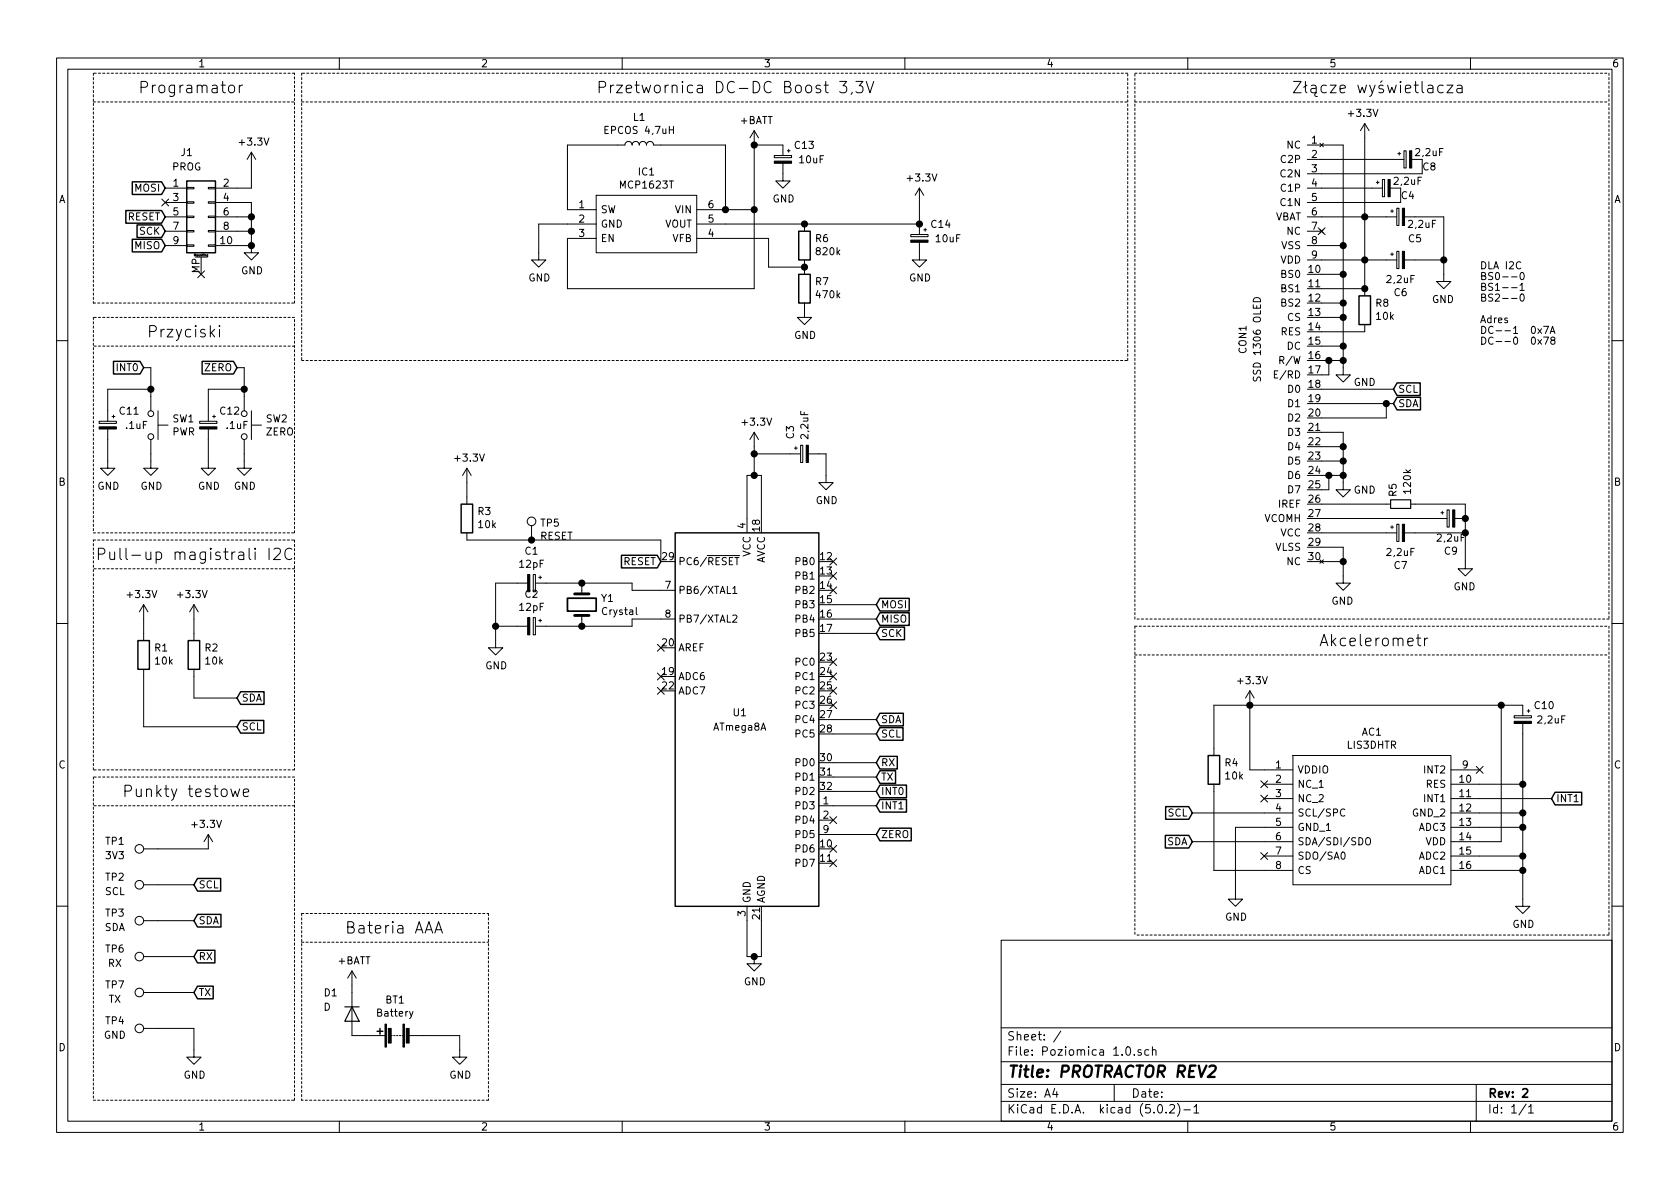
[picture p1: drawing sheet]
EESchema Schematic File Version 4
LIBS:Poziomica 1.0-cache
EELAYER 26 0
EELAYER END
$Descr A4 11693 8268
encoding utf-8
Sheet 1 1
Title "PROTRACTOR REV2"
Date ""
Rev "2"
Comp ""
Comment1 ""
Comment2 ""
Comment3 ""
Comment4 ""
$EndDescr
$Comp
L MCU_Microchip_ATmega:ATmega8A-AU U1
U 1 1
P 5200 5000
F 0 "U1" H 5150 5050 50  0000 C CNN
F 1 "ATmega8A" H 5150 4950 50  0000 C CNN
F 2 "Package_QFP:TQFP-32_7x7mm_P0.8mm" H 5200 5000 50  0001 C CIN
F 3 "http://ww1.microchip.com/downloads/en/DeviceDoc/Microchip%208bit%20mcu%20AVR%20ATmega8A%20data%20sheet%2040001974A.pdf" H 5200 5000 50  0001 C CNN
	1    5200 5000
	1    0    0    -1  
$EndComp
$Comp
L power:+3.3V #PWR07
U 1 1
P 5250 3100
F 0 "#PWR07" H 5250 2950 50  0001 C CNN
F 1 "+3.3V" H 5265 3273 50  0000 C CNN
F 2 "" H 5250 3100 50  0001 C CNN
F 3 "" H 5250 3100 50  0001 C CNN
	1    5250 3100
	1    0    0    -1  
$EndComp
$Comp
L power:GND #PWR08
U 1 1
P 5250 6650
F 0 "#PWR08" H 5250 6400 50  0001 C CNN
F 1 "GND" H 5255 6477 50  0000 C CNN
F 2 "" H 5250 6650 50  0001 C CNN
F 3 "" H 5250 6650 50  0001 C CNN
	1    5250 6650
	1    0    0    -1  
$EndComp
$Comp
L SamacSys_Parts:LIS3DHTR AC1
U 1 1
P 8800 5350
F 0 "AC1" H 9550 5615 50  0000 C CNN
F 1 "LIS3DHTR" H 9550 5524 50  0000 C CNN
F 2 "SSD1306:LIS3DH_BigPad" H 10150 5450 50  0001 L CNN
F 3 "https://componentsearchengine.com/Datasheets/1/LIS3DHTR.pdf" H 10150 5350 50  0001 L CNN
F 4 "Accelerometer 3-Axis 2g/16g 1.8V LGA16 STMicroelectronics LIS3DHTR Accelerometer IC, 3-axis, I2C, SPI 1.71  3.6 V, 16-Pin LGA" H 10150 5250 50  0001 L CNN "Description"
F 5 "1" H 10150 5150 50  0001 L CNN "Height"
F 6 "511-LIS3DHTR" H 10150 5050 50  0001 L CNN "Mouser Part Number"
F 7 "STMicroelectronics" H 10150 4950 50  0001 L CNN "Manufacturer_Name"
F 8 "LIS3DHTR" H 10150 4850 50  0001 L CNN "Manufacturer_Part_Number"
	1    8800 5350
	1    0    0    -1  
$EndComp
$Comp
L power:GND #PWR010
U 1 1
P 8600 6200
F 0 "#PWR010" H 8600 5950 50  0001 C CNN
F 1 "GND" H 8605 6027 50  0000 C CNN
F 2 "" H 8600 6200 50  0001 C CNN
F 3 "" H 8600 6200 50  0001 C CNN
	1    8600 6200
	1    0    0    -1  
$EndComp
$Comp
L power:GND #PWR017
U 1 1
P 10600 6250
F 0 "#PWR017" H 10600 6000 50  0001 C CNN
F 1 "GND" H 10605 6077 50  0000 C CNN
F 2 "" H 10600 6250 50  0001 C CNN
F 3 "" H 10600 6250 50  0001 C CNN
	1    10600 6250
	1    0    0    -1  
$EndComp
Wire Wire Line
	8800 5750 8600 5750
Wire Wire Line
	8600 5750 8600 6200
Text GLabel 8300 5650 0    50   Input ~ 0
SCL
Text GLabel 6100 5100 2    50   Input ~ 0
SCL
Text GLabel 8300 5850 0    50   Input ~ 0
SDA
Text GLabel 6100 5000 2    50   Input ~ 0
SDA
Wire Wire Line
	5800 5000 6100 5000
Wire Wire Line
	6100 5100 5800 5100
Wire Wire Line
	8800 5650 8300 5650
Wire Wire Line
	8800 5850 8300 5850
Wire Wire Line
	8700 4900 8700 5350
Wire Wire Line
	8700 5350 8800 5350
Wire Wire Line
	10300 5850 10450 5850
$Comp
L power:+3.3V #PWR011
U 1 1
P 8700 4900
F 0 "#PWR011" H 8700 4750 50  0001 C CNN
F 1 "+3.3V" H 8715 5073 50  0000 C CNN
F 2 "" H 8700 4900 50  0001 C CNN
F 3 "" H 8700 4900 50  0001 C CNN
	1    8700 4900
	1    0    0    -1  
$EndComp
Wire Wire Line
	10300 5450 10600 5450
Wire Wire Line
	10600 5450 10600 5650
Connection ~ 10600 5650
$Comp
L Device:R R4
U 1 1
P 8450 5350
F 0 "R4" H 8380 5304 50  0000 R CNN
F 1 "10k" H 8380 5395 50  0000 R CNN
F 2 "Resistor_SMD:R_0805_2012Metric_Pad1.15x1.40mm_HandSolder" V 8380 5350 50  0001 C CNN
F 3 "~" H 8450 5350 50  0001 C CNN
	1    8450 5350
	-1   0    0    1   
$EndComp
Wire Wire Line
	8800 6050 8450 6050
Wire Wire Line
	8450 6050 8450 5500
Wire Wire Line
	8450 5200 8450 4900
Wire Wire Line
	8450 4900 8700 4900
Connection ~ 8700 4900
Wire Wire Line
	10300 5650 10600 5650
Wire Wire Line
	10600 5650 10600 5750
Wire Wire Line
	10300 5750 10600 5750
Connection ~ 10600 5750
Wire Wire Line
	10600 5750 10600 5950
Wire Wire Line
	10300 5950 10600 5950
Connection ~ 10600 5950
Wire Wire Line
	10600 5950 10600 6050
Wire Wire Line
	10300 6050 10600 6050
Connection ~ 10600 6050
Wire Wire Line
	10600 6050 10600 6250
$Comp
L power:GND #PWR06
U 1 1
P 3450 4450
F 0 "#PWR06" H 3450 4200 50  0001 C CNN
F 1 "GND" H 3455 4277 50  0000 C CNN
F 2 "" H 3450 4450 50  0001 C CNN
F 3 "" H 3450 4450 50  0001 C CNN
	1    3450 4450
	1    0    0    -1  
$EndComp
Text GLabel 6100 5600 2    50   Input ~ 0
INT1
Text GLabel 10800 5550 2    50   Input ~ 0
INT1
Wire Wire Line
	10800 5550 10300 5550
$Comp
L Device:Crystal Y1
U 1 1
P 4050 4200
F 0 "Y1" V 4004 4331 50  0000 L CNN
F 1 "Crystal" V 4095 4331 50  0000 L CNN
F 2 "SSD1306:Crystal_HC49-U_Vertical" H 4050 4200 50  0001 C CNN
F 3 "~" H 4050 4200 50  0001 C CNN
	1    4050 4200
	0    1    1    0   
$EndComp
$Comp
L Device:CP_Small C1
U 1 1
P 3700 4050
F 0 "C1" V 3475 4050 50  0000 C CNN
F 1 "12pF" V 3566 4050 50  0000 C CNN
F 2 "Capacitor_SMD:C_0805_2012Metric_Pad1.15x1.40mm_HandSolder" H 3700 4050 50  0001 C CNN
F 3 "~" H 3700 4050 50  0001 C CNN
	1    3700 4050
	0    1    1    0   
$EndComp
$Comp
L Device:CP_Small C2
U 1 1
P 3700 4350
F 0 "C2" V 3475 4350 50  0000 C CNN
F 1 "12pF" V 3566 4350 50  0000 C CNN
F 2 "Capacitor_SMD:C_0805_2012Metric_Pad1.15x1.40mm_HandSolder" H 3700 4350 50  0001 C CNN
F 3 "~" H 3700 4350 50  0001 C CNN
	1    3700 4350
	0    1    1    0   
$EndComp
Wire Wire Line
	4600 4100 4400 4100
Wire Wire Line
	4400 4100 4400 4050
Wire Wire Line
	4400 4050 4050 4050
Connection ~ 4050 4050
Wire Wire Line
	4050 4050 3800 4050
Wire Wire Line
	4600 4300 4400 4300
Wire Wire Line
	4400 4300 4400 4350
Wire Wire Line
	4400 4350 4050 4350
Connection ~ 4050 4350
Wire Wire Line
	4050 4350 3800 4350
Wire Wire Line
	3600 4050 3450 4050
Wire Wire Line
	3450 4050 3450 4350
Wire Wire Line
	3600 4350 3450 4350
Connection ~ 3450 4350
Wire Wire Line
	3450 4350 3450 4450
Wire Wire Line
	4600 3900 4600 3750
Wire Wire Line
	4600 3750 3700 3750
$Comp
L Device:R R3
U 1 1
P 3250 3600
F 0 "R3" H 3180 3554 50  0000 R CNN
F 1 "10k" H 3180 3645 50  0000 R CNN
F 2 "Resistor_SMD:R_0805_2012Metric_Pad1.15x1.40mm_HandSolder" V 3180 3600 50  0001 C CNN
F 3 "~" H 3250 3600 50  0001 C CNN
	1    3250 3600
	-1   0    0    1   
$EndComp
$Comp
L power:+3.3V #PWR05
U 1 1
P 3250 3350
F 0 "#PWR05" H 3250 3200 50  0001 C CNN
F 1 "+3.3V" H 3265 3523 50  0000 C CNN
F 2 "" H 3250 3350 50  0001 C CNN
F 3 "" H 3250 3350 50  0001 C CNN
	1    3250 3350
	1    0    0    -1  
$EndComp
Wire Wire Line
	3250 3350 3250 3450
$Comp
L Connector:TestPoint TP5
U 1 1
P 3700 3750
F 0 "TP5" H 3758 3870 50  0000 L CNN
F 1 "RESET" H 3758 3779 50  0000 L CNN
F 2 "TestPoint:TestPoint_Pad_D2.0mm" H 3900 3750 50  0001 C CNN
F 3 "~" H 3900 3750 50  0001 C CNN
	1    3700 3750
	1    0    0    -1  
$EndComp
Connection ~ 3700 3750
Wire Wire Line
	3700 3750 3250 3750
Wire Wire Line
	5300 3600 5300 3300
Wire Wire Line
	5300 3300 5250 3300
Wire Wire Line
	5200 3300 5200 3600
Wire Wire Line
	5250 3300 5250 3150
Connection ~ 5250 3300
Wire Wire Line
	5250 3300 5200 3300
Wire Wire Line
	5300 6400 5300 6650
Wire Wire Line
	5300 6650 5250 6650
Wire Wire Line
	5200 6400 5200 6650
Wire Wire Line
	5200 6650 5250 6650
Connection ~ 5250 6650
NoConn ~ 4600 4500
NoConn ~ 4600 4700
NoConn ~ 4600 4800
NoConn ~ 5800 3900
NoConn ~ 5800 4000
NoConn ~ 5800 4100
NoConn ~ 5800 4600
NoConn ~ 5800 4700
NoConn ~ 5800 4800
NoConn ~ 5800 4900
NoConn ~ 5800 5700
NoConn ~ 5800 5900
NoConn ~ 5800 6000
NoConn ~ 10300 5350
NoConn ~ 8800 5450
NoConn ~ 8800 5550
NoConn ~ 8800 5950
$Comp
L power:GND #PWR013
U 1 1
P 9350 4000
F 0 "#PWR013" H 9350 3750 50  0001 C CNN
F 1 "GND" H 9355 3827 50  0000 C CNN
F 2 "" H 9350 4000 50  0001 C CNN
F 3 "" H 9350 4000 50  0001 C CNN
	1    9350 4000
	-1   0    0    -1  
$EndComp
$Comp
L power:+3.3V #PWR014
U 1 1
P 9500 950
F 0 "#PWR014" H 9500 800 50  0001 C CNN
F 1 "+3.3V" H 9515 1123 50  0000 C CNN
F 2 "" H 9500 950 50  0001 C CNN
F 3 "" H 9500 950 50  0001 C CNN
	1    9500 950 
	-1   0    0    -1  
$EndComp
Wire Wire Line
	9350 2550 9350 2500
Connection ~ 9350 1900
Wire Wire Line
	9350 1900 9350 1700
Wire Wire Line
	9500 1800 9500 2000
Wire Wire Line
	9500 1500 9500 1800
Connection ~ 9500 1800
$Comp
L Device:CP_Small C7
U 1 1
P 9750 3700
F 0 "C7" V 9975 3700 50  0000 C CNN
F 1 "2,2uF" V 9884 3700 50  0000 C CNN
F 2 "Capacitor_SMD:C_0805_2012Metric_Pad1.15x1.40mm_HandSolder" H 9750 3700 50  0001 C CNN
F 3 "~" H 9750 3700 50  0001 C CNN
	1    9750 3700
	0    -1   1    0   
$EndComp
$Comp
L Device:CP_Small C9
U 1 1
P 10100 3600
F 0 "C9" V 10325 3600 50  0000 C CNN
F 1 "2,2uF" V 10234 3600 50  0000 C CNN
F 2 "Capacitor_SMD:C_0805_2012Metric_Pad1.15x1.40mm_HandSolder" H 10100 3600 50  0001 C CNN
F 3 "~" H 10100 3600 50  0001 C CNN
	1    10100 3600
	0    -1   1    0   
$EndComp
$Comp
L Device:CP_Small C6
U 1 1
P 9750 1800
F 0 "C6" V 9975 1800 50  0000 C CNN
F 1 "2,2uF" V 9884 1800 50  0000 C CNN
F 2 "Capacitor_SMD:C_0805_2012Metric_Pad1.15x1.40mm_HandSolder" H 9750 1800 50  0001 C CNN
F 3 "~" H 9750 1800 50  0001 C CNN
	1    9750 1800
	0    -1   1    0   
$EndComp
$Comp
L Device:CP_Small C5
U 1 1
P 9750 1500
F 0 "C5" V 9900 1400 50  0000 C CNN
F 1 "2,2uF" V 9800 1350 50  0000 C CNN
F 2 "Capacitor_SMD:C_0805_2012Metric_Pad1.15x1.40mm_HandSolder" H 9750 1500 50  0001 C CNN
F 3 "~" H 9750 1500 50  0001 C CNN
	1    9750 1500
	0    -1   1    0   
$EndComp
Wire Wire Line
	9650 1800 9500 1800
Wire Wire Line
	9650 1500 9500 1500
Connection ~ 9500 1500
Wire Wire Line
	9850 1800 10050 1800
Wire Wire Line
	10050 1800 10050 1500
Wire Wire Line
	10050 1500 9850 1500
$Comp
L power:GND #PWR015
U 1 1
P 10050 1900
F 0 "#PWR015" H 10050 1650 50  0001 C CNN
F 1 "GND" H 10055 1727 50  0000 C CNN
F 2 "" H 10050 1900 50  0001 C CNN
F 3 "" H 10050 1900 50  0001 C CNN
	1    10050 1900
	-1   0    0    -1  
$EndComp
$Comp
L Device:CP_Small C4
U 1 1
P 9650 1300
F 0 "C4" V 9700 1150 50  0000 C CNN
F 1 "2,2uF" V 9600 1150 50  0000 C CNN
F 2 "Capacitor_SMD:C_0805_2012Metric_Pad1.15x1.40mm_HandSolder" H 9650 1300 50  0001 C CNN
F 3 "~" H 9650 1300 50  0001 C CNN
	1    9650 1300
	0    -1   1    0   
$EndComp
$Comp
L Device:CP_Small C8
U 1 1
P 9800 1100
F 0 "C8" V 9850 950 50  0000 C CNN
F 1 "2,2uF" V 9750 950 50  0000 C CNN
F 2 "Capacitor_SMD:C_0805_2012Metric_Pad1.15x1.40mm_HandSolder" H 9800 1100 50  0001 C CNN
F 3 "~" H 9800 1100 50  0001 C CNN
	1    9800 1100
	0    -1   1    0   
$EndComp
Wire Wire Line
	9900 1100 9900 1200
Text GLabel 9700 2700 2    50   Input ~ 0
SCL
Text GLabel 9700 2800 2    50   Input ~ 0
SDA
Wire Wire Line
	9700 2800 9650 2800
Wire Wire Line
	9650 2800 9650 2900
Connection ~ 9650 2800
$Comp
L Device:R_Small R5
U 1 1
P 9750 3500
F 0 "R5" H 9900 3450 50  0000 R CNN
F 1 "120k" H 10000 3550 50  0000 R CNN
F 2 "Resistor_SMD:R_1206_3216Metric_Pad1.42x1.75mm_HandSolder" H 9750 3500 50  0001 C CNN
F 3 "~" H 9750 3500 50  0001 C CNN
	1    9750 3500
	0    1    -1   0   
$EndComp
$Comp
L power:GND #PWR016
U 1 1
P 10200 3900
F 0 "#PWR016" H 10200 3650 50  0001 C CNN
F 1 "GND" H 10205 3727 50  0000 C CNN
F 2 "" H 10200 3900 50  0001 C CNN
F 3 "" H 10200 3900 50  0001 C CNN
	1    10200 3900
	-1   0    0    -1  
$EndComp
Wire Wire Line
	9850 3700 10200 3700
Wire Wire Line
	10200 3700 10200 3600
Text Notes 10300 2100 0    50   ~ 0
DLA I2C\nBS0--0\nBS1--1\nBS2--0
Wire Wire Line
	9200 3700 9650 3700
Wire Wire Line
	9200 3600 10000 3600
Wire Wire Line
	9200 3500 9650 3500
Wire Wire Line
	9200 2900 9650 2900
Wire Wire Line
	9200 2800 9650 2800
Wire Wire Line
	9200 2700 9700 2700
Wire Wire Line
	9200 2000 9500 2000
Wire Wire Line
	9200 1900 9350 1900
Wire Wire Line
	9200 1800 9500 1800
Wire Wire Line
	9200 1700 9350 1700
Wire Wire Line
	9200 1500 9500 1500
Wire Wire Line
	9200 1200 9900 1200
Wire Wire Line
	9200 1100 9700 1100
Wire Wire Line
	9850 3500 10200 3500
Wire Wire Line
	10200 3500 10200 3600
Connection ~ 10200 3600
Wire Wire Line
	10200 3700 10200 3900
Connection ~ 10200 3700
Wire Wire Line
	9200 3800 9350 3800
Wire Wire Line
	9500 1500 9500 950 
Wire Wire Line
	9200 1300 9550 1300
Wire Wire Line
	9750 1400 9750 1300
Wire Wire Line
	9200 1400 9750 1400
Wire Wire Line
	10050 1900 10050 1800
Connection ~ 10050 1800
NoConn ~ 9200 1600
Wire Wire Line
	8700 4900 10450 4900
Wire Wire Line
	10450 4900 10450 5850
$Comp
L Device:CP_Small C10
U 1 1
P 10600 5000
F 0 "C10" H 10450 5100 50  0000 C CNN
F 1 "2,2uF" H 10400 5000 50  0000 C CNN
F 2 "Capacitor_SMD:C_0805_2012Metric_Pad1.15x1.40mm_HandSolder" H 10600 5000 50  0001 C CNN
F 3 "~" H 10600 5000 50  0001 C CNN
	1    10600 5000
	-1   0    0    -1  
$EndComp
Wire Wire Line
	10450 4900 10600 4900
Connection ~ 10450 4900
Wire Wire Line
	10600 5100 10600 5450
Connection ~ 10600 5450
$Comp
L Device:CP_Small C3
U 1 1
P 5600 3150
F 0 "C3" H 5450 3250 50  0000 C CNN
F 1 "2,2uF" H 5400 3150 50  0000 C CNN
F 2 "Capacitor_SMD:C_0805_2012Metric_Pad1.15x1.40mm_HandSolder" H 5600 3150 50  0001 C CNN
F 3 "~" H 5600 3150 50  0001 C CNN
	1    5600 3150
	0    -1   1    0   
$EndComp
$Comp
L power:GND #PWR09
U 1 1
P 5750 3300
F 0 "#PWR09" H 5750 3050 50  0001 C CNN
F 1 "GND" H 5755 3127 50  0000 C CNN
F 2 "" H 5750 3300 50  0001 C CNN
F 3 "" H 5750 3300 50  0001 C CNN
	1    5750 3300
	1    0    0    -1  
$EndComp
Wire Wire Line
	5500 3150 5250 3150
Connection ~ 5250 3150
Wire Wire Line
	5250 3150 5250 3100
Text GLabel 1650 5050 2    50   Input ~ 0
SCL
Text GLabel 1650 4850 2    50   Input ~ 0
SDA
$Comp
L Device:R R2
U 1 1
P 1350 4550
F 0 "R2" H 1280 4504 50  0000 R CNN
F 1 "10k" H 1280 4595 50  0000 R CNN
F 2 "Resistor_SMD:R_0805_2012Metric_Pad1.15x1.40mm_HandSolder" V 1280 4550 50  0001 C CNN
F 3 "~" H 1350 4550 50  0001 C CNN
	1    1350 4550
	-1   0    0    1   
$EndComp
$Comp
L Device:R R1
U 1 1
P 1000 4550
F 0 "R1" H 930 4504 50  0000 R CNN
F 1 "10k" H 930 4595 50  0000 R CNN
F 2 "Resistor_SMD:R_0805_2012Metric_Pad1.15x1.40mm_HandSolder" V 930 4550 50  0001 C CNN
F 3 "~" H 1000 4550 50  0001 C CNN
	1    1000 4550
	-1   0    0    1   
$EndComp
$Comp
L power:+3.3V #PWR02
U 1 1
P 1350 4300
F 0 "#PWR02" H 1350 4150 50  0001 C CNN
F 1 "+3.3V" H 1365 4473 50  0000 C CNN
F 2 "" H 1350 4300 50  0001 C CNN
F 3 "" H 1350 4300 50  0001 C CNN
	1    1350 4300
	-1   0    0    -1  
$EndComp
$Comp
L power:+3.3V #PWR01
U 1 1
P 1000 4300
F 0 "#PWR01" H 1000 4150 50  0001 C CNN
F 1 "+3.3V" H 1015 4473 50  0000 C CNN
F 2 "" H 1000 4300 50  0001 C CNN
F 3 "" H 1000 4300 50  0001 C CNN
	1    1000 4300
	-1   0    0    -1  
$EndComp
Wire Wire Line
	1350 4700 1350 4850
Wire Wire Line
	1350 4850 1650 4850
Wire Wire Line
	1350 4300 1350 4400
Wire Wire Line
	1000 4300 1000 4400
Wire Wire Line
	1000 4700 1000 5050
Wire Wire Line
	1000 5050 1650 5050
$Comp
L Connector:TestPoint TP1
U 1 1
P 1100 5900
F 0 "TP1" V 1150 6200 50  0000 C CNN
F 1 "3V3" V 1050 6200 50  0000 C CNN
F 2 "TestPoint:TestPoint_Pad_D2.0mm" H 1300 5900 50  0001 C CNN
F 3 "~" H 1300 5900 50  0001 C CNN
	1    1100 5900
	0    -1   -1   0   
$EndComp
$Comp
L Connector:TestPoint TP2
U 1 1
P 1100 6150
F 0 "TP2" V 1150 6450 50  0000 C CNN
F 1 "SCL" V 1050 6450 50  0000 C CNN
F 2 "TestPoint:TestPoint_Pad_D2.0mm" H 1300 6150 50  0001 C CNN
F 3 "~" H 1300 6150 50  0001 C CNN
	1    1100 6150
	0    -1   -1   0   
$EndComp
$Comp
L Connector:TestPoint TP3
U 1 1
P 1100 6400
F 0 "TP3" V 1150 6700 50  0000 C CNN
F 1 "SDA" V 1050 6700 50  0000 C CNN
F 2 "TestPoint:TestPoint_Pad_D2.0mm" H 1300 6400 50  0001 C CNN
F 3 "~" H 1300 6400 50  0001 C CNN
	1    1100 6400
	0    -1   -1   0   
$EndComp
$Comp
L Connector:TestPoint TP4
U 1 1
P 1100 7150
F 0 "TP4" V 1150 7450 50  0000 C CNN
F 1 "GND" V 1050 7450 50  0000 C CNN
F 2 "TestPoint:TestPoint_Pad_D2.0mm" H 1300 7150 50  0001 C CNN
F 3 "~" H 1300 7150 50  0001 C CNN
	1    1100 7150
	0    -1   -1   0   
$EndComp
$Comp
L power:+3.3V #PWR03
U 1 1
P 1450 5900
F 0 "#PWR03" H 1450 5750 50  0001 C CNN
F 1 "+3.3V" H 1465 6073 50  0000 C CNN
F 2 "" H 1450 5900 50  0001 C CNN
F 3 "" H 1450 5900 50  0001 C CNN
	1    1450 5900
	-1   0    0    -1  
$EndComp
$Comp
L power:GND #PWR04
U 1 1
P 1350 7300
F 0 "#PWR04" H 1350 7050 50  0001 C CNN
F 1 "GND" H 1355 7127 50  0000 C CNN
F 2 "" H 1350 7300 50  0001 C CNN
F 3 "" H 1350 7300 50  0001 C CNN
	1    1350 7300
	1    0    0    -1  
$EndComp
Text GLabel 1350 6150 2    50   Input ~ 0
SCL
Text GLabel 1350 6400 2    50   Input ~ 0
SDA
Wire Wire Line
	1100 6150 1350 6150
Wire Wire Line
	1100 6400 1350 6400
Wire Wire Line
	1100 7150 1350 7150
Wire Wire Line
	1350 7150 1350 7300
$Comp
L power:GND #PWR012
U 1 1
P 9350 2550
F 0 "#PWR012" H 9350 2300 50  0001 C CNN
F 1 "GND" H 9200 2450 50  0000 C CNN
F 2 "" H 9350 2550 50  0001 C CNN
F 3 "" H 9350 2550 50  0001 C CNN
	1    9350 2550
	-1   0    0    -1  
$EndComp
Wire Notes Line
	7900 4550 11200 4550
Wire Notes Line
	11200 6500 7900 6500
Wire Notes Line
	11200 4300 7900 4300
Wire Notes Line
	7900 4300 7900 500 
Wire Notes Line
	7900 500  11200 500 
Wire Notes Line
	7900 4350 11200 4350
Wire Notes Line
	11200 4350 11200 6500
Wire Notes Line
	7900 4350 7900 6500
Wire Notes Line
	7900 700  11200 700 
Wire Notes Line
	11200 500  11200 4300
Text Notes 10200 650  2    79   ~ 0
Złącze wyświetlacza
Text Notes 9950 4500 2    79   ~ 0
Akcelerometr
Wire Notes Line
	2050 5400 650  5400
Wire Notes Line
	650  7650 2050 7650
Wire Notes Line
	2050 5350 650  5350
Wire Notes Line
	650  5350 650  3750
Wire Notes Line
	650  3750 2050 3750
Wire Notes Line
	2050 3750 2050 5350
Wire Notes Line
	2050 5600 650  5600
Wire Notes Line
	2050 3950 650  3950
Text Notes 1750 5550 2    79   ~ 0
Punkty testowe
Text Notes 2050 3900 2    79   ~ 0
Pull-up magistrali I2C
Text GLabel 6100 5500 2    50   Input ~ 0
INT0
Wire Wire Line
	5800 5500 6100 5500
Wire Wire Line
	5800 5600 6100 5600
$Comp
L Switch:SW_Push SW1
U 1 1
P 1050 2950
F 0 "SW1" V 1004 3098 50  0000 L CNN
F 1 "PWR" V 1095 3098 50  0000 L CNN
F 2 "SSD1306:7914J1000E" H 1050 3150 50  0001 C CNN
F 3 "" H 1050 3150 50  0001 C CNN
	1    1050 2950
	0    1    1    0   
$EndComp
Text GLabel 1000 2550 0    50   Input ~ 0
INT0
$Comp
L power:GND #PWR0101
U 1 1
P 1050 3200
F 0 "#PWR0101" H 1050 2950 50  0001 C CNN
F 1 "GND" H 1055 3027 50  0000 C CNN
F 2 "" H 1050 3200 50  0001 C CNN
F 3 "" H 1050 3200 50  0001 C CNN
	1    1050 3200
	1    0    0    -1  
$EndComp
Wire Wire Line
	1000 2550 1050 2550
Wire Wire Line
	1050 3150 1050 3200
Wire Notes Line
	2050 3700 2050 2200
Wire Notes Line
	2050 2200 650  2200
Wire Notes Line
	650  2200 650  3700
Wire Notes Line
	650  3700 2050 3700
Wire Notes Line
	2050 2400 650  2400
Text Notes 1550 2350 2    79   ~ 0
Przyciski
Wire Wire Line
	9350 3800 9350 3900
Wire Wire Line
	5750 3150 5750 3300
Wire Wire Line
	5750 3150 5700 3150
Text Notes 1700 650  2    79   ~ 0
Programator
Text GLabel 6100 4300 2    50   Input ~ 0
MISO
Text GLabel 6100 4200 2    50   Input ~ 0
MOSI
Text GLabel 6100 4400 2    50   Input ~ 0
SCK
Text GLabel 4600 3900 0    50   Input ~ 0
RESET
$Comp
L Connector_Generic_MountingPin:Conn_02x05_Odd_Even_MountingPin J1
U 1 1
P 1350 1500
F 0 "J1" H 1300 1950 50  0000 C CNN
F 1 "PROG" H 1300 1850 50  0000 C CNN
F 2 "SSD1306:PROG" H 1350 1500 50  0001 C CNN
F 3 "~" H 1350 1500 50  0001 C CNN
	1    1350 1500
	1    0    0    -1  
$EndComp
Text GLabel 1150 1300 0    50   Input ~ 0
MOSI
Text GLabel 1150 1500 0    50   Input ~ 0
RESET
Text GLabel 1150 1600 0    50   Input ~ 0
SCK
Text GLabel 1150 1700 0    50   Input ~ 0
MISO
$Comp
L power:GND #PWR0102
U 1 1
P 1750 1700
F 0 "#PWR0102" H 1750 1450 50  0001 C CNN
F 1 "GND" H 1755 1527 50  0000 C CNN
F 2 "" H 1750 1700 50  0001 C CNN
F 3 "" H 1750 1700 50  0001 C CNN
	1    1750 1700
	1    0    0    -1  
$EndComp
Wire Wire Line
	1650 1400 1750 1400
Wire Wire Line
	1750 1400 1750 1500
Wire Wire Line
	1650 1700 1750 1700
Connection ~ 1750 1700
Wire Wire Line
	1650 1600 1750 1600
Connection ~ 1750 1600
Wire Wire Line
	1750 1600 1750 1700
Wire Wire Line
	1650 1500 1750 1500
Connection ~ 1750 1500
Wire Wire Line
	1750 1500 1750 1600
$Comp
L power:+3.3V #PWR0103
U 1 1
P 1750 1150
F 0 "#PWR0103" H 1750 1000 50  0001 C CNN
F 1 "+3.3V" H 1765 1323 50  0000 C CNN
F 2 "" H 1750 1150 50  0001 C CNN
F 3 "" H 1750 1150 50  0001 C CNN
	1    1750 1150
	1    0    0    -1  
$EndComp
Wire Wire Line
	1650 1300 1750 1300
Wire Wire Line
	1750 1300 1750 1150
NoConn ~ 1150 1400
NoConn ~ 1400 1900
Wire Notes Line
	2050 2100 2050 500 
Wire Notes Line
	2050 500  650  500 
Wire Notes Line
	650  500  650  2100
Wire Notes Line
	650  2100 2050 2100
Wire Notes Line
	650  700  2050 700 
$Comp
L power:GND #PWR0105
U 1 1
P 3200 7300
F 0 "#PWR0105" H 3200 7050 50  0001 C CNN
F 1 "GND" H 3205 7127 50  0000 C CNN
F 2 "" H 3200 7300 50  0001 C CNN
F 3 "" H 3200 7300 50  0001 C CNN
	1    3200 7300
	1    0    0    -1  
$EndComp
Wire Wire Line
	3200 7200 3200 7300
Wire Notes Line
	2100 6350 3400 6350
Wire Notes Line
	3400 7650 2100 7650
Wire Notes Line
	2100 6550 3400 6550
Text Notes 2400 6500 0    79   ~ 0
Bateria AAA
$Comp
L Switch:SW_Push SW2
U 1 1
P 1700 2950
F 0 "SW2" V 1654 3098 50  0000 L CNN
F 1 "ZERO" V 1745 3098 50  0000 L CNN
F 2 "SSD1306:7914J1000E" H 1700 3150 50  0001 C CNN
F 3 "" H 1700 3150 50  0001 C CNN
	1    1700 2950
	0    1    1    0   
$EndComp
Text GLabel 6100 5800 2    50   Input ~ 0
ZERO
Wire Wire Line
	6100 5800 5800 5800
Text GLabel 1650 2550 0    50   Input ~ 0
ZERO
$Comp
L power:GND #PWR018
U 1 1
P 1700 3200
F 0 "#PWR018" H 1700 2950 50  0001 C CNN
F 1 "GND" H 1705 3027 50  0000 C CNN
F 2 "" H 1700 3200 50  0001 C CNN
F 3 "" H 1700 3200 50  0001 C CNN
	1    1700 3200
	1    0    0    -1  
$EndComp
Wire Wire Line
	1700 3150 1700 3200
Wire Wire Line
	1700 2550 1650 2550
Wire Wire Line
	1700 2550 1700 2700
Wire Wire Line
	1050 2550 1050 2700
$Comp
L Device:CP_Small C11
U 1 1
P 750 2950
F 0 "C11" H 600 3050 50  0000 C CNN
F 1 ".1uF" H 550 2950 50  0000 C CNN
F 2 "Capacitor_SMD:C_0603_1608Metric_Pad1.05x0.95mm_HandSolder" H 750 2950 50  0001 C CNN
F 3 "~" H 750 2950 50  0001 C CNN
	1    750  2950
	-1   0    0    -1  
$EndComp
$Comp
L Device:CP_Small C12
U 1 1
P 1450 2950
F 0 "C12" H 1300 3050 50  0000 C CNN
F 1 ".1uF" H 1250 2950 50  0000 C CNN
F 2 "Capacitor_SMD:C_0603_1608Metric_Pad1.05x0.95mm_HandSolder" H 1450 2950 50  0001 C CNN
F 3 "~" H 1450 2950 50  0001 C CNN
	1    1450 2950
	-1   0    0    -1  
$EndComp
$Comp
L power:GND #PWR020
U 1 1
P 1450 3200
F 0 "#PWR020" H 1450 2950 50  0001 C CNN
F 1 "GND" H 1455 3027 50  0000 C CNN
F 2 "" H 1450 3200 50  0001 C CNN
F 3 "" H 1450 3200 50  0001 C CNN
	1    1450 3200
	1    0    0    -1  
$EndComp
$Comp
L power:GND #PWR019
U 1 1
P 750 3200
F 0 "#PWR019" H 750 2950 50  0001 C CNN
F 1 "GND" H 755 3027 50  0000 C CNN
F 2 "" H 750 3200 50  0001 C CNN
F 3 "" H 750 3200 50  0001 C CNN
	1    750  3200
	1    0    0    -1  
$EndComp
Wire Wire Line
	750  2850 750  2700
Wire Wire Line
	750  2700 1050 2700
Connection ~ 1050 2700
Wire Wire Line
	1050 2700 1050 2750
Wire Wire Line
	750  3050 750  3200
Wire Wire Line
	1450 3050 1450 3200
Wire Wire Line
	1450 2850 1450 2700
Wire Wire Line
	1450 2700 1700 2700
Connection ~ 1700 2700
Wire Wire Line
	1700 2700 1700 2750
$Comp
L SamacSys_Parts:MCP1623T-I_CHY IC1
U 1 1
P 3950 1450
F 0 "IC1" H 4500 1715 50  0000 C CNN
F 1 "MCP1623T" H 4500 1624 50  0000 C CNN
F 2 "SamacSys_Parts:SOT95P270X145-6N" H 4900 1550 50  0001 L CNN
F 3 "https://componentsearchengine.com/Datasheets/1/MCP1623T-I_CHY.pdf" H 4900 1450 50  0001 L CNN
F 4 "Microchip MCP1623T-I/CHY, Boost Regulator 50mA Adjustable, 2  5.5 V, 630 kHz 6-Pin, SOT-23" H 4900 1350 50  0001 L CNN "Description"
F 5 "1.45" H 4900 1250 50  0001 L CNN "Height"
F 6 "579-MCP1623T-I/CHY" H 4900 1150 50  0001 L CNN "Mouser Part Number"
F 7 "Microchip" H 4900 1050 50  0001 L CNN "Manufacturer_Name"
F 8 "MCP1623T-I/CHY" H 4900 950 50  0001 L CNN "Manufacturer_Part_Number"
	1    3950 1450
	1    0    0    -1  
$EndComp
$Comp
L power:GND #PWR0104
U 1 1
P 3750 1750
F 0 "#PWR0104" H 3750 1500 50  0001 C CNN
F 1 "GND" H 3755 1577 50  0000 C CNN
F 2 "" H 3750 1750 50  0001 C CNN
F 3 "" H 3750 1750 50  0001 C CNN
	1    3750 1750
	1    0    0    -1  
$EndComp
Wire Wire Line
	3950 1550 3750 1550
Wire Wire Line
	3750 1550 3750 1750
$Comp
L Device:L L1
U 1 1
P 4450 1000
F 0 "L1" V 4640 1000 50  0000 C CNN
F 1 "EPCOS 4,7uH" V 4549 1000 50  0000 C CNN
F 2 "SSD1306:IND-B82462G4" H 4450 1000 50  0001 C CNN
F 3 "~" H 4450 1000 50  0001 C CNN
	1    4450 1000
	0    -1   -1   0   
$EndComp
Wire Wire Line
	4300 1000 3950 1000
Wire Wire Line
	3950 1000 3950 1450
Wire Wire Line
	4600 1000 5050 1000
Wire Wire Line
	5050 1000 5050 1450
$Comp
L Device:CP_Small C13
U 1 1
P 5450 1100
F 0 "C13" H 5300 1200 50  0000 C CNN
F 1 "10uF" H 5250 1100 50  0000 C CNN
F 2 "Capacitor_SMD:C_0805_2012Metric_Pad1.15x1.40mm_HandSolder" H 5450 1100 50  0001 C CNN
F 3 "~" H 5450 1100 50  0001 C CNN
	1    5450 1100
	-1   0    0    -1  
$EndComp
Wire Wire Line
	3950 1650 3950 2000
Wire Wire Line
	3950 2000 5250 2000
Wire Wire Line
	5250 1450 5050 1450
Connection ~ 5050 1450
Wire Wire Line
	5450 1000 5250 1000
Wire Wire Line
	5250 1450 5250 2000
$Comp
L power:GND #PWR0106
U 1 1
P 5450 1200
F 0 "#PWR0106" H 5450 950 50  0001 C CNN
F 1 "GND" H 5455 1027 50  0000 C CNN
F 2 "" H 5450 1200 50  0001 C CNN
F 3 "" H 5450 1200 50  0001 C CNN
	1    5450 1200
	1    0    0    -1  
$EndComp
$Comp
L power:+BATT #PWR0107
U 1 1
P 5250 1000
F 0 "#PWR0107" H 5250 850 50  0001 C CNN
F 1 "+BATT" H 5265 1173 50  0000 C CNN
F 2 "" H 5250 1000 50  0001 C CNN
F 3 "" H 5250 1000 50  0001 C CNN
	1    5250 1000
	1    0    0    -1  
$EndComp
Wire Wire Line
	5250 1000 5250 1450
Connection ~ 5250 1450
$Comp
L Device:CP_Small C14
U 1 1
P 6400 1650
F 0 "C14" H 6250 1750 50  0000 C CNN
F 1 "10uF" H 6200 1650 50  0000 C CNN
F 2 "Capacitor_SMD:C_0805_2012Metric_Pad1.15x1.40mm_HandSolder" H 6400 1650 50  0001 C CNN
F 3 "~" H 6400 1650 50  0001 C CNN
	1    6400 1650
	-1   0    0    -1  
$EndComp
$Comp
L power:GND #PWR0108
U 1 1
P 6400 1750
F 0 "#PWR0108" H 6400 1500 50  0001 C CNN
F 1 "GND" H 6405 1577 50  0000 C CNN
F 2 "" H 6400 1750 50  0001 C CNN
F 3 "" H 6400 1750 50  0001 C CNN
	1    6400 1750
	1    0    0    -1  
$EndComp
Connection ~ 5250 1000
$Comp
L Device:R R6
U 1 1
P 5600 1700
F 0 "R6" H 5530 1654 50  0000 R CNN
F 1 "820k" H 5530 1745 50  0000 R CNN
F 2 "Resistor_SMD:R_0805_2012Metric_Pad1.15x1.40mm_HandSolder" V 5530 1700 50  0001 C CNN
F 3 "~" H 5600 1700 50  0001 C CNN
	1    5600 1700
	-1   0    0    1   
$EndComp
$Comp
L Device:R R7
U 1 1
P 5600 2000
F 0 "R7" H 5530 1954 50  0000 R CNN
F 1 "470k" H 5530 2045 50  0000 R CNN
F 2 "Resistor_SMD:R_0805_2012Metric_Pad1.15x1.40mm_HandSolder" V 5530 2000 50  0001 C CNN
F 3 "~" H 5600 2000 50  0001 C CNN
	1    5600 2000
	-1   0    0    1   
$EndComp
Wire Wire Line
	5050 1550 5600 1550
Wire Wire Line
	6400 1550 6400 1400
Connection ~ 6400 1550
Connection ~ 5600 1550
Wire Wire Line
	5600 1550 6400 1550
Wire Wire Line
	5600 1850 5350 1850
Wire Wire Line
	5350 1850 5350 1650
Wire Wire Line
	5350 1650 5050 1650
Connection ~ 5600 1850
$Comp
L power:GND #PWR0109
U 1 1
P 5600 2150
F 0 "#PWR0109" H 5600 1900 50  0001 C CNN
F 1 "GND" H 5605 1977 50  0000 C CNN
F 2 "" H 5600 2150 50  0001 C CNN
F 3 "" H 5600 2150 50  0001 C CNN
	1    5600 2150
	1    0    0    -1  
$EndComp
$Comp
L power:+3.3V #PWR0110
U 1 1
P 6400 1400
F 0 "#PWR0110" H 6400 1250 50  0001 C CNN
F 1 "+3.3V" H 6415 1573 50  0000 C CNN
F 2 "" H 6400 1400 50  0001 C CNN
F 3 "" H 6400 1400 50  0001 C CNN
	1    6400 1400
	1    0    0    -1  
$EndComp
$Comp
L Device:Battery BT1
U 1 1
P 2750 7200
F 0 "BT1" V 2995 7200 50  0000 C CNN
F 1 "Battery" V 2904 7200 50  0000 C CNN
F 2 "SSD1306:1021BatteryAAA" V 2750 7260 50  0001 C CNN
F 3 "~" V 2750 7260 50  0001 C CNN
	1    2750 7200
	0    -1   -1   0   
$EndComp
$Comp
L power:+BATT #PWR021
U 1 1
P 2450 6850
F 0 "#PWR021" H 2450 6700 50  0001 C CNN
F 1 "+BATT" H 2465 7023 50  0000 C CNN
F 2 "" H 2450 6850 50  0001 C CNN
F 3 "" H 2450 6850 50  0001 C CNN
	1    2450 6850
	1    0    0    -1  
$EndComp
Wire Wire Line
	2450 7200 2550 7200
Wire Wire Line
	3200 7200 2950 7200
Wire Notes Line
	2100 2500 7850 2500
Wire Notes Line
	7850 2500 7850 500 
Wire Notes Line
	7850 500  2100 500 
Wire Notes Line
	2100 500  2100 2500
Wire Notes Line
	2100 700  7850 700 
Text Notes 4150 650  0    79   ~ 0
Przetwornica DC-DC Boost 3,3V
Wire Wire Line
	1100 5900 1450 5900
$Comp
L Connector:TestPoint TP6
U 1 1
P 1100 6650
F 0 "TP6" V 1150 6950 50  0000 C CNN
F 1 "RX" V 1050 6950 50  0000 C CNN
F 2 "TestPoint:TestPoint_Pad_D2.0mm" H 1300 6650 50  0001 C CNN
F 3 "~" H 1300 6650 50  0001 C CNN
	1    1100 6650
	0    -1   -1   0   
$EndComp
$Comp
L Connector:TestPoint TP7
U 1 1
P 1100 6900
F 0 "TP7" V 1150 7200 50  0000 C CNN
F 1 "TX" V 1050 7200 50  0000 C CNN
F 2 "TestPoint:TestPoint_Pad_D2.0mm" H 1300 6900 50  0001 C CNN
F 3 "~" H 1300 6900 50  0001 C CNN
	1    1100 6900
	0    -1   -1   0   
$EndComp
Text GLabel 1350 6650 2    50   Input ~ 0
RX
Text GLabel 1350 6900 2    50   Input ~ 0
TX
Wire Wire Line
	1100 6650 1350 6650
Wire Wire Line
	1100 6900 1350 6900
Text GLabel 6100 5300 2    50   Input ~ 0
RX
Text GLabel 6100 5400 2    50   Input ~ 0
TX
Wire Wire Line
	5800 5300 6100 5300
Wire Wire Line
	5800 5400 6100 5400
Wire Notes Line
	2050 7650 2050 5400
Wire Notes Line
	650  5400 650  7650
Wire Wire Line
	9200 2100 9350 2100
Connection ~ 9350 2100
Wire Wire Line
	9350 2100 9350 1900
Wire Wire Line
	9200 2200 9350 2200
Connection ~ 9350 2200
Wire Wire Line
	9350 2200 9350 2100
Wire Wire Line
	9200 2400 9350 2400
Connection ~ 9350 2400
Wire Wire Line
	9350 2400 9350 2200
Wire Wire Line
	9200 2500 9250 2500
Connection ~ 9350 2500
Wire Wire Line
	9350 2500 9350 2400
Wire Wire Line
	9200 2600 9250 2600
Wire Wire Line
	9250 2600 9250 2500
Connection ~ 9250 2500
Wire Wire Line
	9250 2500 9350 2500
Text Notes 10300 2400 0    50   ~ 0
Adres\nDC--1  0x7A\nDC--0  0x78 
$Comp
L power:GND #PWR022
U 1 1
P 9350 3350
F 0 "#PWR022" H 9350 3100 50  0001 C CNN
F 1 "GND" H 9200 3300 50  0000 C CNN
F 2 "" H 9350 3350 50  0001 C CNN
F 3 "" H 9350 3350 50  0001 C CNN
	1    9350 3350
	-1   0    0    -1  
$EndComp
Wire Wire Line
	9200 3000 9350 3000
Wire Wire Line
	9350 3000 9350 3100
Wire Wire Line
	9200 3100 9350 3100
Connection ~ 9350 3100
Wire Wire Line
	9350 3100 9350 3200
Wire Wire Line
	9200 3200 9350 3200
Connection ~ 9350 3200
Wire Wire Line
	9350 3200 9350 3300
Wire Wire Line
	9200 3300 9250 3300
Wire Wire Line
	9350 3300 9350 3350
Connection ~ 9350 3300
Wire Wire Line
	9200 3400 9250 3400
Wire Wire Line
	9250 3400 9250 3300
Connection ~ 9250 3300
Wire Wire Line
	9250 3300 9350 3300
$Comp
L Poziomica-1.0-rescue:OLED-SSD1306 CON1
U 1 1
P 9200 2400
F 0 "CON1" V 8650 2550 50  0000 R CNN
F 1 "SSD 1306 OLED" V 8750 2750 50  0000 R CNN
F 2 "SSD1306:SSD1306" H 8700 2250 50  0001 C CNN
F 3 "" H 8700 2250 50  0001 C CNN
	1    9200 2400
	1    0    0    -1  
$EndComp
Wire Wire Line
	9200 1000 9350 1000
Wire Wire Line
	9350 1000 9350 1700
Connection ~ 9350 1700
Wire Wire Line
	9200 3900 9350 3900
Connection ~ 9350 3900
Wire Wire Line
	9350 3900 9350 4000
$Comp
L Device:D D1
U 1 1
P 2450 7050
F 0 "D1" V 2300 6850 50  0000 L CNN
F 1 "D" V 2400 6850 50  0000 L CNN
F 2 "Diode_SMD:D_SOT-23_ANK" H 2450 7050 50  0001 C CNN
F 3 "~" H 2450 7050 50  0001 C CNN
	1    2450 7050
	0    1    1    0   
$EndComp
Wire Notes Line
	3400 6350 3400 7650
Wire Notes Line
	2100 6350 2100 7650
Wire Wire Line
	2450 6850 2450 6900
Wire Wire Line
	5800 4200 6100 4200
Wire Wire Line
	5800 4300 6100 4300
Wire Wire Line
	5800 4400 6100 4400
$Comp
L Device:R R8
U 1 1
P 9500 2150
F 0 "R8" H 9430 2104 50  0000 R CNN
F 1 "10k" H 9430 2195 50  0000 R CNN
F 2 "Resistor_SMD:R_0805_2012Metric_Pad1.15x1.40mm_HandSolder" V 9430 2150 50  0001 C CNN
F 3 "~" H 9500 2150 50  0001 C CNN
	1    9500 2150
	-1   0    0    1   
$EndComp
Connection ~ 9500 2000
Wire Wire Line
	9200 2300 9500 2300
$EndSCHEMATC
